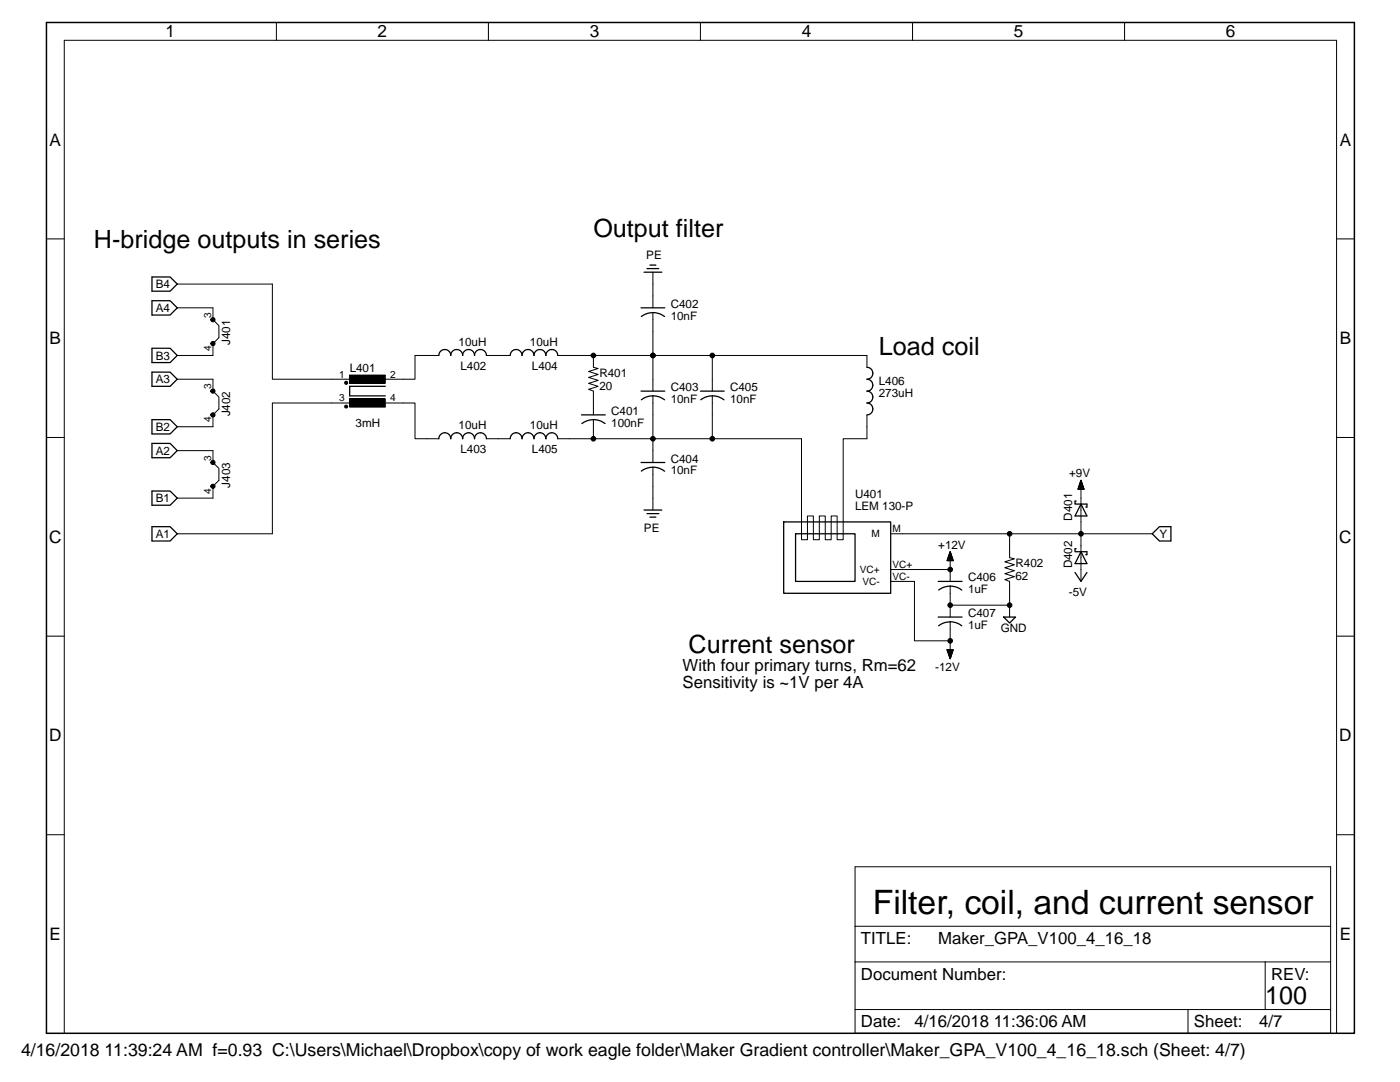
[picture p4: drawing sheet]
<svg xmlns="http://www.w3.org/2000/svg" width="279mm" height="216mm" viewBox="0 0 279 216" stroke-linecap="round" stroke-linejoin="round" font-family="sans-serif">
<g fill="none" stroke="#000" stroke-width=".25">
<path d="M30.3 55.3h3.7l1.4 1.4-1.4 1.4h-3.7zM128.5 54.3h3.6M129.1 53.6h2.4M129.7 52.9h1.2M30.3 74.3h3.7l1.4 1.4-1.4 1.4h-3.7zM30.3 60h3.7l1.4 1.4-1.4 1.5h-3.7zM30.3 69.5h3.7l1.4 1.4-1.4 1.4h-3.7zM76.9 77.1h-7.1v1.9h7.1M87.6 70.9a1.19 1.19 0 0 1 1.2-1.2 1.19 1.19 0 0 1 1.2 1.2 1.19 1.19 0 0 1 1.1-1.2 1.19 1.19 0 0 1 1.2 1.2 1.19 1.19 0 0 1 1.2-1.2 1.19 1.19 0 0 1 1.2 1.2 1.19 1.19 0 0 1 1.2-1.2 1.19 1.19 0 0 1 1.2 1.2M101.8 70.9a1.19 1.19 0 0 1 1.2-1.2 1.19 1.19 0 0 1 1.2 1.2 1.2 1.2 0 0 1 1.2-1.2 1.2 1.2 0 0 1 1.2 1.2 1.19 1.19 0 0 1 1.2-1.2 1.19 1.19 0 0 1 1.1 1.2 1.19 1.19 0 0 1 1.2-1.2 1.19 1.19 0 0 1 1.2 1.2M127.9 61.4h4.8M127.9 78h4.8"/>
<path d="M128 63.2a3.7 3.7 0 0 1 4.6 0M128 79.8a3.7 3.7 0 0 1 4.6 0M139.8 78h4.7M139.8 79.8a3.7 3.7 0 0 1 4.7 0M173 73.3a1.19 1.19 0 0 1 1.2 1.2 1.19 1.19 0 0 1-1.2 1.2 1.19 1.19 0 0 1 1.2 1.2 1.19 1.19 0 0 1-1.2 1.1 1.19 1.19 0 0 1 1.2 1.2 1.19 1.19 0 0 1-1.2 1.2 1.19 1.19 0 0 1 1.2 1.2 1.19 1.19 0 0 1-1.2 1.2M30.3 88.5h3.7l1.4 1.4-1.4 1.4h-3.7zM30.3 98h3.7l1.4 1.4-1.4 1.4h-3.7zM30.3 83.7h3.7l1.4 1.5-1.4 1.4h-3.7zM97.1 87.5a1.19 1.19 0 0 0-1.2-1.2 1.19 1.19 0 0 0-1.2 1.2 1.19 1.19 0 0 0-1.2-1.2 1.19 1.19 0 0 0-1.2 1.2 1.19 1.19 0 0 0-1.2-1.2 1.19 1.19 0 0 0-1.1 1.2 1.19 1.19 0 0 0-1.2-1.2 1.19 1.19 0 0 0-1.2 1.2M111.3 87.5a1.19 1.19 0 0 0-1.2-1.2 1.19 1.19 0 0 0-1.2 1.2 1.19 1.19 0 0 0-1.1-1.2 1.19 1.19 0 0 0-1.2 1.2 1.2 1.2 0 0 0-1.2-1.2 1.2 1.2 0 0 0-1.2 1.2 1.19 1.19 0 0 0-1.2-1.2 1.19 1.19 0 0 0-1.2 1.2M116.1 82.8h4.7M116.1 84.5a3.7 3.7 0 0 1 4.7 0"/>
<path d="M127.9 92.3h4.8M130.3 93.2l-1.5 .3-.8 .5M130.3 93.2l1 .1 1.3 .7M214.8 100h-.3v.6h2.4v.6h-.2M215.7 95.8l.6 1.8h-1.2zM30.3 105.1h3.7l1.4 1.4-1.4 1.5h-3.7zM128.5 101.8h3.6M129.1 102.5h2.4M129.7 103.2h1.2M156.4 104.1h21.4v14.3h-21.4zM158.8 106.5h11.8v9.5h-11.8zM187.2 116h4.8"/>
<path d="M187.3 117.7a3.8 3.8 0 0 1 4.6 .1M189.6 110.1l.6 1.8h-1.2zM214.5 114.2l1.2 1.8 1.2-1.8M214.8 109.5h-.3v.6h2.4v.6h-.2M215.7 100.6l1.2 2.4h-2.4zM215.7 110.1l1.2 2.4h-2.4zM230 106.5l1.4-1.4h2.3v2.9h-2.3zM187.2 123.1h4.8M189 129.6h1.2l-.6 1.8zM189.6 124.1l1.5 .3 .8 .5M189.6 124.1l-1 .1-1.3 .7M200.3 123.1h2.4l-1.2 1.2z"/>
</g>
<path d="M9.3 4.5h261v201.7h-261z" fill="none" stroke="#000" stroke-width=".3"/>
<g fill="none" stroke="#000" stroke-width=".2">
<path d="M55.2 4.5v3.5M97.5 4.5v3.5M139.8 4.5v3.5M182.1 4.5v3.5M224.4 4.5v3.5M9.3 47.7h3.5M35.4 56.7h19v19h16.6M130.3 54.3v7.1M266.7 47.7h3.6M35.4 75.7h7.1v2.3l1.2 1.2v2.4l-1.2 1.2v2.4h-7.1M35.4 61.4h7.1v2.4l1.2 1.2v2.4l-1.2 1.2v2.3h-7.1M42.1 77.8l.4-.2 .3 .1 .1 .2-.1 .5a.44 .44 0 0 1-.5 0 .44 .44 0 0 1-.2-.4l.4 .1-.4-.1z"/>
<path d="M42.1 63.6a.43 .43 0 0 1 .6-.2 .43 .43 0 0 1 .2 .6 .43 .43 0 0 1-.6 .2l-.2-.4h.4h-.4zM42.1 68.3a.43 .43 0 0 1 .7-.1 .43 .43 0 0 1 0 .7 .44 .44 0 0 1-.5 0 .44 .44 0 0 1-.2-.3h.4h-.4zM68.9 76.2h.4v.4h-.4zM69.8 74.8h7.1v1.7h-7.1zM69.8 74.8h.1M69.8 79.6h7.1v1.6h-7.1zM69.8 79.6h.1M87.6 70.9h-4.8v4.8h-7.1M97.1 70.9h4.7M111.3 70.9h7.1M118.4 70.9v2.4l1 .2-1.9 .6 1.9 .6-1.9 .6 1.9 .6-1.9 .6 1.9 .6-1.9 .6 .9 .3v4.8M118.4 70.9h11.9v7.1"/>
<path d="M130.3 79v8.5h-11.9M130.3 62.4v8.5h42.7v2.4M142.2 70.9v7.1M142.2 79v8.5M9.3 87.3h3.5M35.4 89.9h7.1v2.4l1.2 1.2v2.3l-1.2 1.2v2.4h-7.1M42.1 92.1a.43 .43 0 0 1 .7-.1 .43 .43 0 0 1 0 .6 .44 .44 0 0 1-.5 .1 .44 .44 0 0 1-.2-.4h.4h-.4zM42.1 96.8l.4-.2 .3 .1 .1 .2-.1 .4a.44 .44 0 0 1-.5 .1 .44 .44 0 0 1-.2-.4h.4h-.4zM42.1 82.6a.43 .43 0 0 1 .6-.2 .43 .43 0 0 1 .2 .6 .43 .43 0 0 1-.6 .2l-.2-.4h.4h-.4zM68.9 80.9l.2-.1 .2 .1v.4h-.4zM71 80.4h-16.6v26.1h-19M75.7 80.4h7.1v7.1h4.8"/>
<path d="M97.1 87.5h4.7M111.3 87.5h7.1M118.4 83.7v3.8M130.3 93.2v8.6M173 82.8v4.7h-4.7v20.2h-1.2v-4.7h-1.2v4.7h-1.2v-4.7h-1.2v4.7h-1.2v-4.7h-1.2v4.7h-1.1v-20.2h-29.7v4.8M215.2 97.5h1.1M215.2 97.4h1.1M215.2 97.3h1M215.3 97.2h.9M215.3 97.1h.9M215.3 97h.8M215.4 96.9h.7"/>
<path d="M215.4 96.8h.6M215.5 96.7h.5M215.5 96.5h.5M215.5 96.4h.4M215.6 96.3h.3M215.6 96.2h.3M215.6 96.1h.2M215.7 96h.1M215.7 95.9h.1M215.7 95.8l.6 1.8h-1.2zM215.7 97v19M266.7 87.3h3.6"/>
<path d="M177.8 106.5h52.2M177.8 116h4.7v11.9h7.1M177.8 113.6h11.8M189 111.8h1.2M189.1 111.7h1.1M189.1 111.6h1M189.1 111.5h1M189.2 111.4h.9M189.2 111.3h.8M189.3 111.1h.7M189.3 111h.6M189.3 110.9h.6"/>
<path d="M189.4 110.8h.5M189.4 110.7h.4M189.4 110.6h.4M189.5 110.5h.3M189.5 110.4h.2M189.6 110.3h.1M189.6 110.2h.1M189.6 110.1l.6 1.8h-1.2zM189.6 111.3v4.7M189.6 117v6.1M201.5 106.5v4.8l.9 .2-1.9 .6 1.9 .6-1.9 .6 1.9 .6-1.9 .6 1.9 .6-1.9 .6 1 .3v4.8h-11.9M9.3 126.9h3.5"/>
<path d="M189 129.6h1.2l-.6 1.8zM189.1 129.7h1.1M189.1 129.9h1M189.1 130h1M189.2 130.1h.9M189.2 130.2h.8M189.3 130.3h.7M189.3 130.4h.7M189.3 130.5h.6M189.4 130.6h.5M189.4 130.7h.5M189.4 130.9h.4"/>
<path d="M189.5 131h.3M189.5 131.1h.2M189.5 131.2h.2M189.6 131.3h.1M189.6 131.4h.1M189.6 124.1v6.1M201.5 120.8v2.3M266.7 126.9h3.6M9.3 166.6h3.5M266.7 166.6h3.6M170.6 191.9h95M170.6 184.8h95"/>
<path d="M252.5 191.9v9.5M12.8 206.2v-198.2h253.9v198.2M237.1 201.4v4.8M237.1 201.4h15.4M252.5 201.4h13.1v4.8h-95v-4.8h66.5M265.6 201.4v-28.4h-95v28.4"/>
<circle cx="118.4" cy="70.9" r=".46"/>
<circle cx="130.3" cy="70.9" r=".46"/>
<circle cx="142.2" cy="70.9" r=".46"/>
<circle cx="118.4" cy="87.5" r=".46"/>
<circle cx="130.3" cy="87.5" r=".46"/>
<circle cx="142.2" cy="87.5" r=".46"/>
<circle cx="189.6" cy="113.6" r=".46"/>
<circle cx="201.5" cy="106.5" r=".46"/>
<circle cx="215.7" cy="106.5" r=".46"/>
<circle cx="189.6" cy="120.8" r=".46"/>
<circle cx="189.6" cy="127.9" r=".46"/>
<circle cx="201.5" cy="120.8" r=".46"/>
</g>
<g fill="#000">
<path d="M42.1 77.8l.4-.2 .3 .1 .1 .2-.1 .5a.44 .44 0 0 1-.5 0 .44 .44 0 0 1-.2-.4l.4 .1-.4-.1z" fill-rule="evenodd"/>
<path d="M42.1 63.6a.43 .43 0 0 1 .6-.2 .43 .43 0 0 1 .2 .6 .43 .43 0 0 1-.6 .2l-.2-.4h.4h-.4z" fill-rule="evenodd"/>
<path d="M42.1 68.3a.43 .43 0 0 1 .7-.1 .43 .43 0 0 1 0 .7 .44 .44 0 0 1-.5 0 .44 .44 0 0 1-.2-.3h.4h-.4z" fill-rule="evenodd"/>
<path d="M68.9 76.2h.4v.4h-.4z" fill-rule="evenodd"/>
<path d="M42.1 92.1a.43 .43 0 0 1 .7-.1 .43 .43 0 0 1 0 .6 .44 .44 0 0 1-.5 .1 .44 .44 0 0 1-.2-.4h.4h-.4z" fill-rule="evenodd"/>
<path d="M42.1 96.8l.4-.2 .3 .1 .1 .2-.1 .4a.44 .44 0 0 1-.5 .1 .44 .44 0 0 1-.2-.4h.4h-.4z" fill-rule="evenodd"/>
<path d="M42.1 82.6a.43 .43 0 0 1 .6-.2 .43 .43 0 0 1 .2 .6 .43 .43 0 0 1-.6 .2l-.2-.4h.4h-.4z" fill-rule="evenodd"/>
<path d="M68.9 80.9l.2-.1 .2 .1v.4h-.4z" fill-rule="evenodd"/>
<circle cx="118.4" cy="70.9" r=".46"/>
<circle cx="130.3" cy="70.9" r=".46"/>
<circle cx="142.2" cy="70.9" r=".46"/>
<circle cx="118.4" cy="87.5" r=".46"/>
<circle cx="130.3" cy="87.5" r=".46"/>
<circle cx="142.2" cy="87.5" r=".46"/>
<circle cx="189.6" cy="113.6" r=".46"/>
<circle cx="201.5" cy="106.5" r=".46"/>
<circle cx="215.7" cy="106.5" r=".46"/>
<circle cx="189.6" cy="120.8" r=".46"/>
<circle cx="189.6" cy="127.9" r=".46"/>
<circle cx="201.5" cy="120.8" r=".46"/>
</g>
<path d="M69.8 74.8h7.1v1.7h-7.1zM69.8 79.6h7.1v1.6h-7.1z" fill="#000"/>
<text font-size="6.7" x="174.2" y="182.5">Filter, coil, and current sensor</text>
<g font-size="5">
<text x="118.4" y="47.2">Output filter</text>
<text x="18.8" y="49.6">H-bridge outputs in series</text>
<text x="175.4" y="70.9">Load coil</text>
<text x="137.4" y="130.3">Current sensor</text>
<text x="252.5" y="200.3">100</text>
</g>
<text font-size="3.5" x="4.2" y="210.7">4/16/2018 11:39:24 AM f=0.93 C:\Users\Michael\Dropbox\copy of work eagle folder\Maker Gradient controller\Maker_GPA_V100_4_16_18.sch (Sheet: 4/7)</text>
<g font-size="3.4">
<text x="33" y="7.5">1</text>
<text x="75.4" y="7.5">2</text>
<text x="117.7" y="7.5">3</text>
<text x="160" y="7.5">4</text>
<text x="202.3" y="7.5">5</text>
<text x="244.6" y="7.5">6</text>
<text x="9.9" y="29.1">A</text>
<text x="267.4" y="29.1">A</text>
<text x="9.9" y="68.7">B</text>
<text x="267.4" y="68.7">B</text>
<text x="9.8" y="108.3">C</text>
<text x="267.3" y="108.3">C</text>
<text x="9.8" y="148">D</text>
<text x="267.3" y="148">D</text>
<text x="9.9" y="187.6">E</text>
<text x="267.4" y="187.6">E</text>
</g>
<g font-size="3.3">
<text x="136.2" y="133.8">With four primary turns, Rm=62</text>
<text x="136.2" y="137.4">Sensitivity is ~1V per 4A</text>
<text x="171.8" y="188.4">TITLE:</text>
<text x="187.2" y="188.4">Maker_GPA_V100_4_16_18</text>
<text x="171.8" y="195.5">Document Number:</text>
<text x="253.7" y="195.5">REV:</text>
<text x="171.8" y="205">Date:</text>
<text x="182.5" y="205">4/16/2018 11:36:06 AM</text>
<text x="238.3" y="205">Sheet:</text>
<text x="251.3" y="205">4/7</text>
</g>
<g font-size="2.3">
<text x="129" y="51.6">PE</text>
<text x="31.1" y="57.5">B4</text>
<text x="31.1" y="62.3">A4</text>
<text x="133.9" y="63.8">10nF</text>
<text x="133.9" y="61.4">C402</text>
<text x="31.1" y="71.8">B3</text>
<text x="45.9" y="68.8" transform="rotate(-90 45.9 68.8)">J401</text>
<text x="91.5" y="69">10uH</text>
<text x="105.8" y="69">10uH</text>
<text x="31.1" y="76.5">A3</text>
<text x="69.8" y="74.3">L401</text>
<text x="91.9" y="73.8">L402</text>
<text x="106.1" y="73.8">L404</text>
<text x="119.6" y="77.8">20</text>
<text x="119.6" y="75.2">R401</text>
<text x="175.4" y="76.9">L406</text>
<text x="45.9" y="83.1" transform="rotate(-90 45.9 83.1)">J402</text>
<text x="122" y="82.8">C401</text>
<text x="133.9" y="80.4">10nF</text>
<text x="133.9" y="78">C403</text>
<text x="145.7" y="80.4">10nF</text>
<text x="145.7" y="78">C405</text>
<text x="175.4" y="79.2">273uH</text>
<text x="31.1" y="86">B2</text>
<text x="71" y="85.2">3mH</text>
<text x="91.5" y="85.6">10uH</text>
<text x="105.8" y="85.6">10uH</text>
<text x="122" y="85.2">100nF</text>
<text x="31.1" y="90.7">A2</text>
<text x="91.9" y="90.4">L403</text>
<text x="106.1" y="90.4">L405</text>
<text x="133.9" y="94.7">10nF</text>
<text x="133.9" y="92.3">C404</text>
<text x="213.4" y="95.3">+9V</text>
<text x="31.1" y="100.2">B1</text>
<text x="45.9" y="97.3" transform="rotate(-90 45.9 97.3)">J403</text>
<text x="170.6" y="101.8">LEM 130-P</text>
<text x="170.6" y="99.4">U401</text>
<text x="31.1" y="107.3">A1</text>
<text x="128.5" y="106.2">PE</text>
<text x="214" y="103.9" transform="rotate(-90 214 103.9)">D401</text>
<text x="231.4" y="107.4">Y</text>
<text x="187.2" y="109.5">+12V</text>
<text x="202.7" y="113.1">R402</text>
<text x="214" y="113.4" transform="rotate(-90 214 113.4)">D402</text>
<text x="193.2" y="118.4">1uF</text>
<text x="193.2" y="116">C406</text>
<text x="202.7" y="115.8">62</text>
<text x="213.3" y="118.9">-5V</text>
<text x="193.2" y="125.5">1uF</text>
<text x="193.2" y="123.1">C407</text>
<text x="199.7" y="126.1">GND</text>
<text x="186.6" y="133.8">-12V</text>
</g>
<g font-size="2">
<text x="42.2" y="63.5" transform="rotate(-90 42.2 63.5)">3</text>
<text x="42.2" y="70" transform="rotate(-90 42.2 70)">4</text>
<text x="42.2" y="77.7" transform="rotate(-90 42.2 77.7)">3</text>
<text x="67.7" y="75.3">1</text>
<text x="77.9" y="75.3">2</text>
<text x="67.7" y="80.1">3</text>
<text x="77.9" y="80.1">4</text>
<text x="42.2" y="84.2" transform="rotate(-90 42.2 84.2)">4</text>
<text x="42.2" y="91.9" transform="rotate(-90 42.2 91.9)">3</text>
<text x="42.2" y="98.5" transform="rotate(-90 42.2 98.5)">4</text>
<text x="173.9" y="107.2">M</text>
<text x="178.1" y="106.2">M</text>
<text x="178.1" y="113.3">VC+</text>
<text x="171.6" y="114.3">VC+</text>
<text x="172.1" y="116.7">VC-</text>
<text x="178.1" y="115.7">VC-</text>
</g>
</svg>
